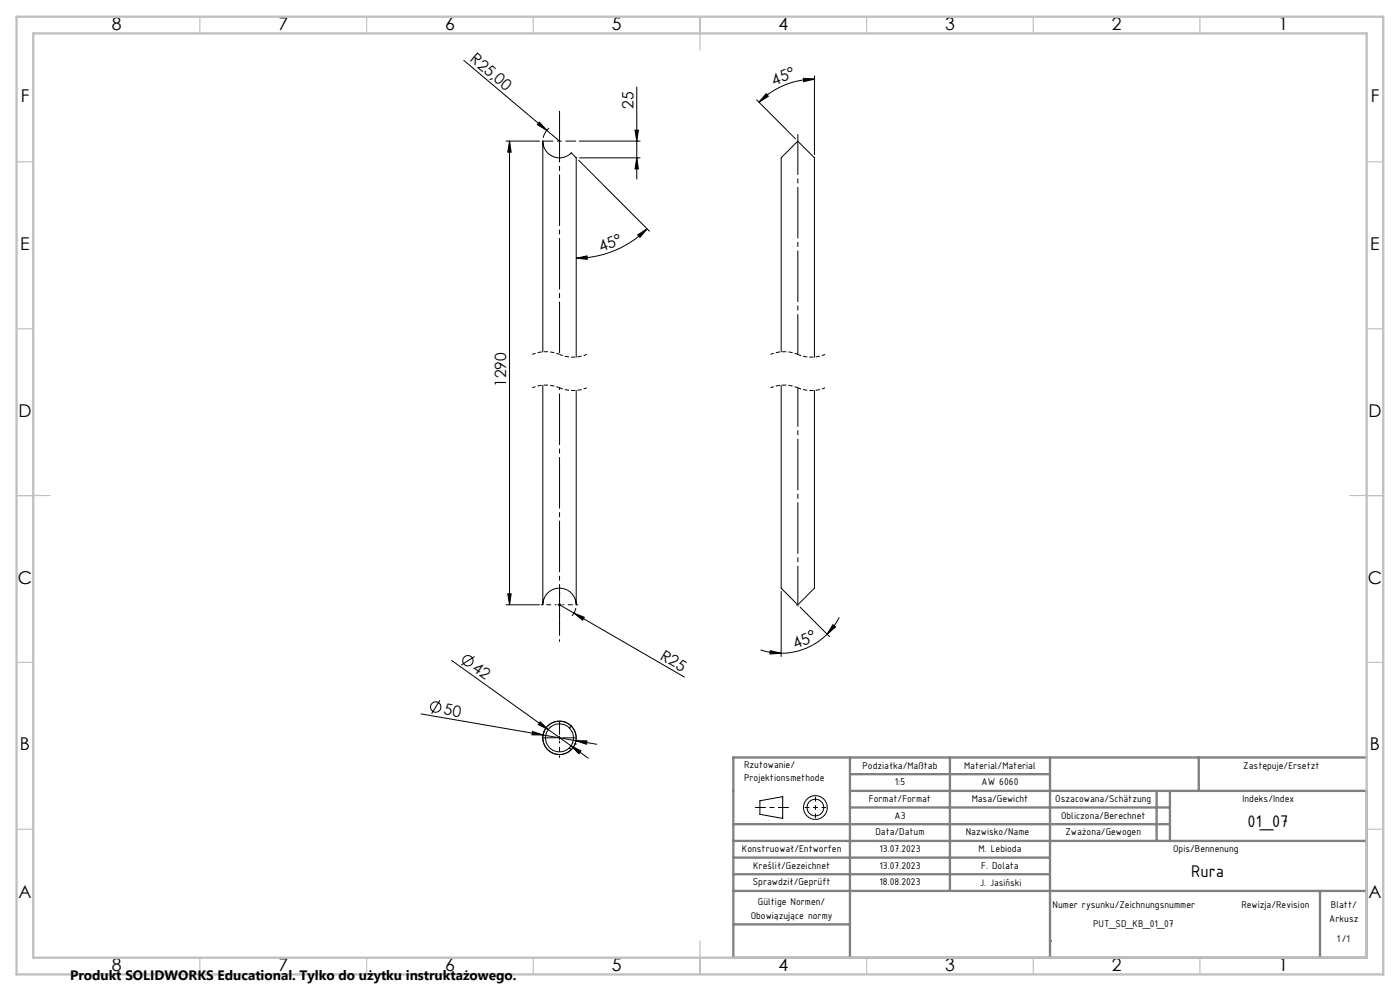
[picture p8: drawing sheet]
<svg xmlns="http://www.w3.org/2000/svg" width="420mm" height="297mm" viewBox="0 0 420 297" stroke-linecap="round" stroke-linejoin="round" font-family="sans-serif">
<g fill="none" stroke="#000" stroke-width=".3">
<path d="M139.1 18.1l24.9 21M161.8 36.6l2.2 2.5-2.8-1.7zM164 39.1l3.9 3.2M164.7 38.4l-1 1.2-.8 1.7M190.5 39h1l-.5 3.3zM191 26.1v27.6M227 29.9l11.6 11.7M229.8 28.1l.7 .8-2.8 1.8zM241 23.5l3.3 .2-3.2 .8zM244.3 23.7a23.5 23.5 0 0 0-16.6 7M244.3 22.7v23.6M151.8 42.3h10.1"/>
<path d="M152.9 42.3l.5 3.3h-1.1zM152.9 42.3v139M173.6 48l21.2 21.3M173.7 42.3h18.3M173.8 47.3h18.2M191 47.3l.5 3.3h-1zM172.9 77.4l3.2-.7 .1 1zM191.3 70.4l2.8-1.8-2.1 2.6zM194.1 68.6a30.1 30.1 0 0 1-21.2 8.8M162.8 105.5v-63.2a5 5 0 0 0 3.1 4.6 5 5 0 0 0 5.5-1.1l1.5 1.5v59.7M162.8 115.5v65.8a5 5 0 0 1 5.1-5 5 5 0 0 1 5 5v-64.3M234.4 105.5v-58.2l4.9-5 5 5v59.7"/>
<path d="M234.4 115.5v60.8l4.9 5 5-5v-59.3M152.3 178h1.1l-.5 3.3zM234.4 177.3v19.5M135.5 197.9l35.8 25.6M142.4 196.7l-4 2.6M151.8 181.3h10.1M167.4 181.3h.9M167.9 180.8v1M167.9 181.3l37.4 21.6M172.2 183.8l3.1 1.2-.5 .9zM172.8 182.2l-.6 1.6-.6 .8M228.2 194.8l3 .7 3.2 .3"/>
<path d="M231.1 195l3.3 .8-3.4 .2zM240 182l8.8 8.8M248.1 190.1a19.6 19.6 0 0 1-13.7 5.7M249.9 187.2l.7 .7-2.5 2.2zM251.8 185l-2 3.2-1.7 1.9M126.3 214l46.5 8M132 209.9l-2.5 4M159.7 219.2l3.2 1.1-3.3-.1zM162.1 216.3l2.4 2.3-3-1.5zM163.1 219.3h.1M165 217.8v.1M170.8 218.2a4.2 4.2 0 0 0-5.9 0 4.2 4.2 0 0 0 0 5.9 4.2 4.2 0 0 0 5.9 0"/>
<path d="M170.8 218.2a4.3 4.3 0 0 1 0 5.9M171.4 217.6a5 5 0 0 0-7.1 0 5 5 0 0 0 0 7.1 5 5 0 0 0 7.1 0M171.4 217.6l-.6 .6M171.4 217.6a5.1 5.1 0 0 1 0 7.1M167.4 221.1h.9M167.9 220.6v1M170.8 224.1l.6 .6M171.3 223.5l3 1.5-.6 .9zM171.3 223.5l5.2 3.7M171.9 222.7l-.1 .1M172.6 223h.1M172.8 222h3.3l-.2 1.1z"/>
<path d="M172.8 222l6.2 1.1M228 240l6.8-1.2v6.5l-6.8-1.3z"/>
<circle cx="140.4" cy="198" r="1.55"/>
<circle cx="130.7" cy="211.9" r="1.55"/>
<circle cx="167.8" cy="221.1" r="5"/>
<circle cx="244.6" cy="242" r="3.6"/>
<circle cx="244.6" cy="242" r="2.49"/>
</g>
<path d="M167.9 116.2a10.6 10.6 0 0 0-8.2 0M167.9 106.2a10.6 10.6 0 0 0-8.2 0M176 116.2a10.6 10.6 0 0 1-8.1 0M176 106.2a10.6 10.6 0 0 1-8.1 0M239.4 116.2a10.6 10.6 0 0 0-8.2 0M239.4 106.2a10.6 10.6 0 0 0-8.2 0M247.5 116.2a10.6 10.6 0 0 1-8.1 0M247.5 106.2a10.6 10.6 0 0 1-8.1 0" fill="none" stroke="#000" stroke-width=".3" stroke-dasharray="1.3 .6" stroke-dashoffset=".2" stroke-linecap="butt"/>
<path d="M167.4 181.3h.9M167.5 180.9l.7 .7M167.9 180.8v1M168.2 180.9l-.7 .7M238.8 181.3h1M239 180.9l.7 .7M239.3 180.8v1M239.7 180.9l-.7 .7" fill="none" stroke="#808080" stroke-width=".3"/>
<path d="M167.9 222.1v4.9" fill="none" stroke="#000" stroke-width=".3" stroke-dasharray="15.2 1.3 1.3 1.3" stroke-dashoffset="14.7"/>
<path d="M166.9 221.1h-3.7M167.9 220.1v-3.7M168.9 221.1h3.7" fill="none" stroke="#000" stroke-width=".3" stroke-dasharray="15.2 1.3 1.3 1.3"/>
<path d="M239.4 181.3v-65.1" fill="none" stroke="#000" stroke-width=".3" stroke-dasharray="15.2 1.3 1.3 1.3" stroke-dashoffset="3.7"/>
<path d="M239.4 106.2v-65.9" fill="none" stroke="#000" stroke-width=".3" stroke-dasharray="15.2 1.3 1.3 1.3" stroke-dashoffset="3.2"/>
<path d="M166.9 181.3h-4.5M167.9 180.3v-4.5M167.9 182.3v4.5M168.9 181.3h4.5" fill="none" stroke="#000" stroke-width=".3" stroke-dasharray="15.2 1.3 1.3 1.3" stroke-dashoffset="14.9"/>
<path d="M244.6 238.9v6.2M241.5 242h6.3" fill="none" stroke="#000" stroke-width=".3" stroke-dasharray="15.2 1.3 1.3 1.3" stroke-dashoffset="14"/>
<path d="M162.9 42.3h9.8M226.6 242h10" fill="none" stroke="#000" stroke-width=".3" stroke-dasharray="15.2 1.3 1.3 1.3" stroke-dashoffset="12.2"/>
<g fill="none" stroke="#808080" stroke-width=".7">
<path d="M255 227v60M255 232h60M285 227v40M315 227v60M347 237v15M351 237v15M359.6 227v10M410 227h-190v60h190v-50h-155M220 247h131M220 252h190M220 257h95M255 242h96"/>
<path d="M220 262h95M220 267h190M220 277h35M396 267v20M315 282h.1"/>
</g>
<g fill="none" stroke="#c0c0c0" stroke-width=".35">
<path d="M60 5v5M110 5v5M160 5v5M210 5v10M260 5v5M310 5v5M360 5v5M5 48.5h5M410 48.5h5M5 98.5h5M410 98.5h5M5 148.5h10"/>
<path d="M405 148.5h10M5 198.5h5M410 198.5h5M5 248.5h5M410 248.5h5M60 287v5M110 287v5M160 287v5M210 282v10M260 287v5M310 287v5M360 287v5"/>
</g>
<path d="M5 5h410v287h-410zM10 10h400v277h-400z" fill="none" stroke="#c0c0c0" stroke-width=".7"/>
<path d="M167.9 192.2v-76" fill="none" stroke="#000" stroke-width=".3" stroke-dasharray="15.2 1.3 1.3 1.3" stroke-dashoffset="-1.8"/>
<path d="M167.9 106.2v-73.4" fill="none" stroke="#000" stroke-width=".3" stroke-dasharray="15.2 1.3 1.3 1.3" stroke-dashoffset="-.5"/>
<g fill="#000">
<path d="M161.8 36.6l2.2 2.5-2.8-1.7zM172.2 183.8l3.1 1.2-.5 .9z"/>
<path d="M241 23.5l3.3 .2-3.2 .8zM229.8 28.1l.7 .8-2.8 1.8z"/>
<path d="M152.9 42.3l.5 3.3h-1.1zM152.3 178h1.1l-.5 3.3z"/>
<path d="M190.5 39h1l-.5 3.3zM191 47.3l.5 3.3h-1z"/>
<path d="M172.9 77.4l3.2-.7 .1 1zM191.3 70.4l2.8-1.8-2.1 2.6z"/>
<path d="M231.1 195l3.3 .8-3.4 .2zM249.9 187.2l.7 .7-2.5 2.2z"/>
<path d="M171.3 223.5l3 1.5-.6 .9zM162.1 216.3l2.4 2.3-3-1.5z"/>
<path d="M172.8 222h3.3l-.2 1.1zM159.7 219.2l3.2 1.1-3.3-.1z"/>
</g>
<g font-size="5.4">
<text x="374.3" y="247.8">01_07</text>
<text x="357.4" y="262.7">Rura</text>
</g>
<g font-size="5.3">
<text x="33.5" y="8.9">8</text>
<text x="83.5" y="8.9">7</text>
<text x="133.5" y="8.9">6</text>
<text x="183.5" y="8.9">5</text>
<text x="233.5" y="8.9">4</text>
<text x="283.5" y="8.9">3</text>
<text x="333.5" y="8.9">2</text>
<text x="383.5" y="8.9">1</text>
<text x="6.2" y="30.7">F</text>
<text x="411.2" y="30.7">F</text>
<text x="6.1" y="74.9">E</text>
<text x="411.1" y="74.9">E</text>
<text x="5.5" y="124.9">D</text>
<text x="410.5" y="124.9">D</text>
<text x="5.3" y="174.9">C</text>
<text x="410.3" y="174.9">C</text>
<text x="6" y="224.9">B</text>
<text x="411" y="224.9">B</text>
<text x="5.5" y="269.2">A</text>
<text x="410.5" y="269.2">A</text>
<text x="33.5" y="290.9">8</text>
<text x="83.5" y="290.9">7</text>
<text x="133.5" y="290.9">6</text>
<text x="183.5" y="290.9">5</text>
<text x="233.5" y="290.9">4</text>
<text x="283.5" y="290.9">3</text>
<text x="333.5" y="290.9">2</text>
<text x="383.5" y="290.9">1</text>
</g>
<g font-size="4.7">
<text x="140.8" y="18.1" transform="rotate(40 140.8 18.1)">R25,00</text>
<text x="232.2" y="25.6" transform="rotate(-21 232.2 25.6)">45°</text>
<text x="190" y="32.6" transform="rotate(-90 190 32.6)">25</text>
<text x="180.3" y="75.6" transform="rotate(-22 180.3 75.6)">45°</text>
<text x="151.9" y="116" transform="rotate(-90 151.9 116)">1290</text>
<text x="197.8" y="197.4" transform="rotate(30 197.8 197.4)">R25</text>
<text x="238.7" y="194.6" transform="rotate(-24 238.7 194.6)">45°</text>
<text x="141.5" y="200.9" transform="rotate(36 141.5 200.9)">42</text>
<text x="133" y="214" transform="rotate(10 133 214)">50</text>
</g>
<text font-size="4.1" x="21" y="293.7">Produkt SOLIDWORKS Educational. Tylko do użytku instruktażowego.</text>
<g font-size="3.2">
<text x="223.2" y="230">Rzutowanie/</text>
<text x="258.7" y="230.3">Podziałka/Maßtab</text>
<text x="289.3" y="230.3">Material/Material</text>
<text x="373" y="230.3">Zastępuje/Ersetzt</text>
<text x="223.2" y="234.2">Projektionsmethode</text>
<text x="268.5" y="235.4">1:5</text>
<text x="294.5" y="235.4">AW 6060</text>
<text x="260.7" y="240.4">Format/Format</text>
<text x="268.4" y="245.4">A3</text>
<text x="291.5" y="240.4">Masa/Gewicht</text>
<text x="316.6" y="240.4">Oszacowana/Schätzung</text>
<text x="318.3" y="245.4">Obliczona/Berechnet</text>
<text x="372.7" y="240.4">Indeks/Index</text>
<text x="262.6" y="250.4">Data/Datum</text>
<text x="289.8" y="250.4">Nazwisko/Name</text>
<text x="319.6" y="250.4">Zważona/Gewogen</text>
<text x="222.6" y="255.4">Konstruował/Entworfen</text>
<text x="263.9" y="255.4">13.07.2023</text>
<text x="293.6" y="255.4">M. Lebioda</text>
<text x="351.9" y="255.4">Opis/Bennenung</text>
<text x="225.9" y="260.4">Kreślił/Gezeichnet</text>
<text x="263.9" y="260.4">13.07.2023</text>
<text x="294.4" y="260.4">F. Dolata</text>
<text x="225.8" y="265.4">Sprawdził/Geprüft</text>
<text x="263.9" y="265.4">18.08.2023</text>
<text x="225.2" y="275.4">Obowiązujące normy</text>
<text x="227.4" y="271.3">Gültige Normen/</text>
<text x="315.8" y="272.1">Numer rysunku/Zeichnungsnummer</text>
<text x="372.4" y="272.1">Rewizja/Revision</text>
<text x="399.3" y="272">Blatt/</text>
<text x="327.9" y="277.9">PUT_SD_KB_01_07</text>
<text x="398.8" y="276.2">Arkusz</text>
<text x="401.1" y="282.2">1/1</text>
</g>
<text font-size="3.1" x="294.1" y="265.6">J. Jasiński</text>
</svg>
